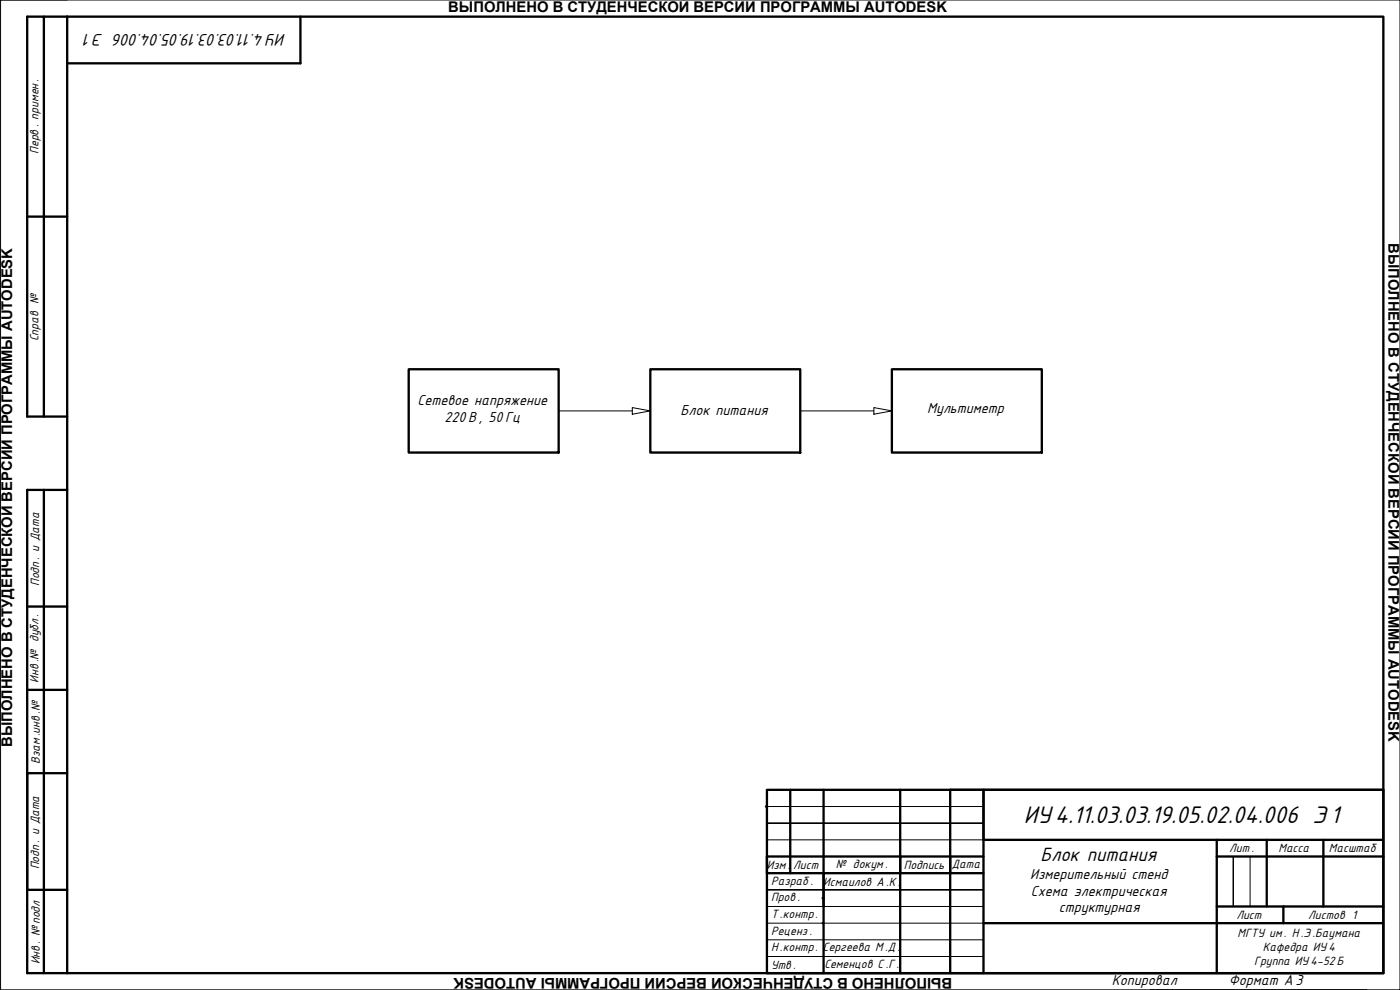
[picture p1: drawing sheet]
<svg xmlns="http://www.w3.org/2000/svg" width="420mm" height="297mm" viewBox="0 0 420 297" stroke-linecap="round" stroke-linejoin="round" font-family="sans-serif">
<!-- layer: Sheet -->
<path d="M167.7 123.3h22.1M189.8 122.3l5.4 1-5.4 1zM240.2 123.3h22.1M262.3 122.3l5.4 1-5.4 1z" fill="none" stroke="#000" stroke-width=".3"/>
<!-- layer: border -->
<path d="M.2 0h420v297h-420zM.2 0h20M230.2 242h65M230.2 252h65M295.2 247h-65h65M370.2 257v15M375.2 257v15M230.2 272h65M230.2 277h65M295.2 267h-65h65M230.2 282h65M247.2 287h-17h65h-25" fill="none" stroke="#000" stroke-width=".3"/>
<g fill="none" stroke="#000" stroke-width=".7">
<path d="M13.2 5h7M20.2 5h395v287h-395M20.2 5v287M90.2 5v14h-70M8.2 65h12M13.2 125v-120h-5v120h12M13.2 147v145M20.2 147h-12v145h12M8.2 182h12M8.2 207h12M20.2 232h-12v35h12M230.2 237h185v55h-185z"/>
<path d="M237.2 237v25M247.2 237v55M270.2 237v55M415.2 237h-120v15h120M270.2 257h-40v5h65M285.2 257h10M365.2 257h50M365.2 252v40M380.2 252v20M397.2 252v20M247.2 262v10M270.2 262v-5h15v5"/>
<path d="M295.2 277h120M365.2 272h50M385.2 272v5M285.2 292v-55h10v55"/>
</g>
<g fill="#000">
<circle cx="380.2" cy="237" r=".2"/>
<circle cx="230.2" cy="242" r=".35"/>
<circle cx="247.2" cy="277" r=".35"/>
<circle cx="247.2" cy="269.5" r=".35"/>
<circle cx="285.2" cy="264.5" r=".35"/>
<circle cx="415.2" cy="292" r=".2"/>
</g>
<path d="M247.2 237h23M397.2 237h18M415.2 257v-5v5" fill="none" stroke="#000" stroke-width=".4"/>
<!-- layer: Sheet -->
<path d="M122.7 110.8h45v25h-45zM195.2 110.8h45v25h-45zM267.7 110.8h45v25h-45z" fill="none" stroke="#000" stroke-width=".7"/>
<!-- layer: Text -->
<path d="M345.2 297h65" fill="none" stroke="#000" stroke-width=".3"/>
<text font-size="8" x="307.2" y="247">ИУ4.11.03.03.19.05.02.04.006 Э 1</text>
<text font-size="6.4" x="312.2" y="258.4">Блок питания</text>
<text font-size="5.6" x="85.7" y="10.2" transform="rotate(180 85.7 10.2)">ИУ4.11.03.03.19.05.04.006 Э1</text>
<g font-size="4.8">
<text x="125.3" y="121.6">Сетевое напряжение</text>
<text x="204.2" y="124.4">Блок питания</text>
<text x="278.2" y="124">Мультиметр</text>
<text x="133.4" y="126.6">220 В , 50 Гц</text>
<text x="309.1" y="263.7">Измерительный стенд</text>
<text x="309.4" y="268.7">Схема электрическая</text>
<text x="317.7" y="273.7">структурная</text>
<text x="333.7" y="295.5">Копировал</text>
<text x="368.8" y="295.5">Формат А 3</text>
</g>
<g font-size="4.4">
<text x="134.5" y="3.5">ВЫПОЛНЕНО В СТУДЕНЧЕСКОЙ ВЕРСИИ ПРОГРАММЫ AUTODESK</text>
<text x="416.7" y="72.9" transform="rotate(90 416.7 72.9)">ВЫПОЛНЕНО В СТУДЕНЧЕСКОЙ ВЕРСИИ ПРОГРАММЫ AUTODESK</text>
<text x="3.7" y="224.1" transform="rotate(-90 3.7 224.1)">ВЫПОЛНЕНО В СТУДЕНЧЕСКОЙ ВЕРСИИ ПРОГРАММЫ AUTODESK</text>
<text x="285.8" y="293.5" transform="rotate(180 285.8 293.5)">ВЫПОЛНЕНО В СТУДЕНЧЕСКОЙ ВЕРСИИ ПРОГРАММЫ AUTODESK</text>
</g>
<g font-size="4">
<text x="11.5" y="46.2" transform="rotate(-90 11.5 46.2)">Перв . примен.</text>
<text x="11.5" y="102.4" transform="rotate(-90 11.5 102.4)">Справ №</text>
<text x="11.7" y="175.8" transform="rotate(-90 11.7 175.8)">Подп. и Дата</text>
<text x="11.5" y="204.8" transform="rotate(-90 11.5 204.8)">Инв.№ дубл .</text>
<text x="11.9" y="229.2" transform="rotate(-90 11.9 229.2)">Взам.инв .№</text>
<text x="368.9" y="255.7">Лит.</text>
<text x="383.7" y="255.7">Масса</text>
<text x="398.8" y="255.7">Масштаб</text>
<text x="11.7" y="260.8" transform="rotate(-90 11.7 260.8)">Подп. и Дата</text>
<text x="230.1" y="260.7">Изм.</text>
<text x="238.1" y="260.7">Лист</text>
<text x="250.8" y="260.4">№ докум .</text>
<text x="271.2" y="260.7">Подпись</text>
<text x="285.6" y="260.6">Дата</text>
<text x="231.4" y="265.4">Разраб .</text>
<text x="247" y="265.7">Исмаилов А .К .</text>
<text x="231.4" y="270.4">Пров .</text>
<text x="231.4" y="275.4">Т.контр.</text>
<text x="371.1" y="275.7">Лист</text>
<text x="392.6" y="275.7">Листов 1</text>
<text x="231.4" y="280.6">Реценз.</text>
<text x="371.4" y="281.2">МГТУ им. Н .Э.Баумана</text>
<text x="231.4" y="285.4">Н.контр. Сергеева М .Д.</text>
<text x="379" y="285.4">Кафедра ИУ 4</text>
<text x="11.9" y="289.4" transform="rotate(-90 11.9 289.4)">Инв . № подл</text>
<text x="231.4" y="290.7">Утв .</text>
<text x="247.4" y="290.5">Семенцов С .Г.</text>
<text x="376.4" y="289.5">Группа ИУ 4-52 Б</text>
</g>
</svg>
